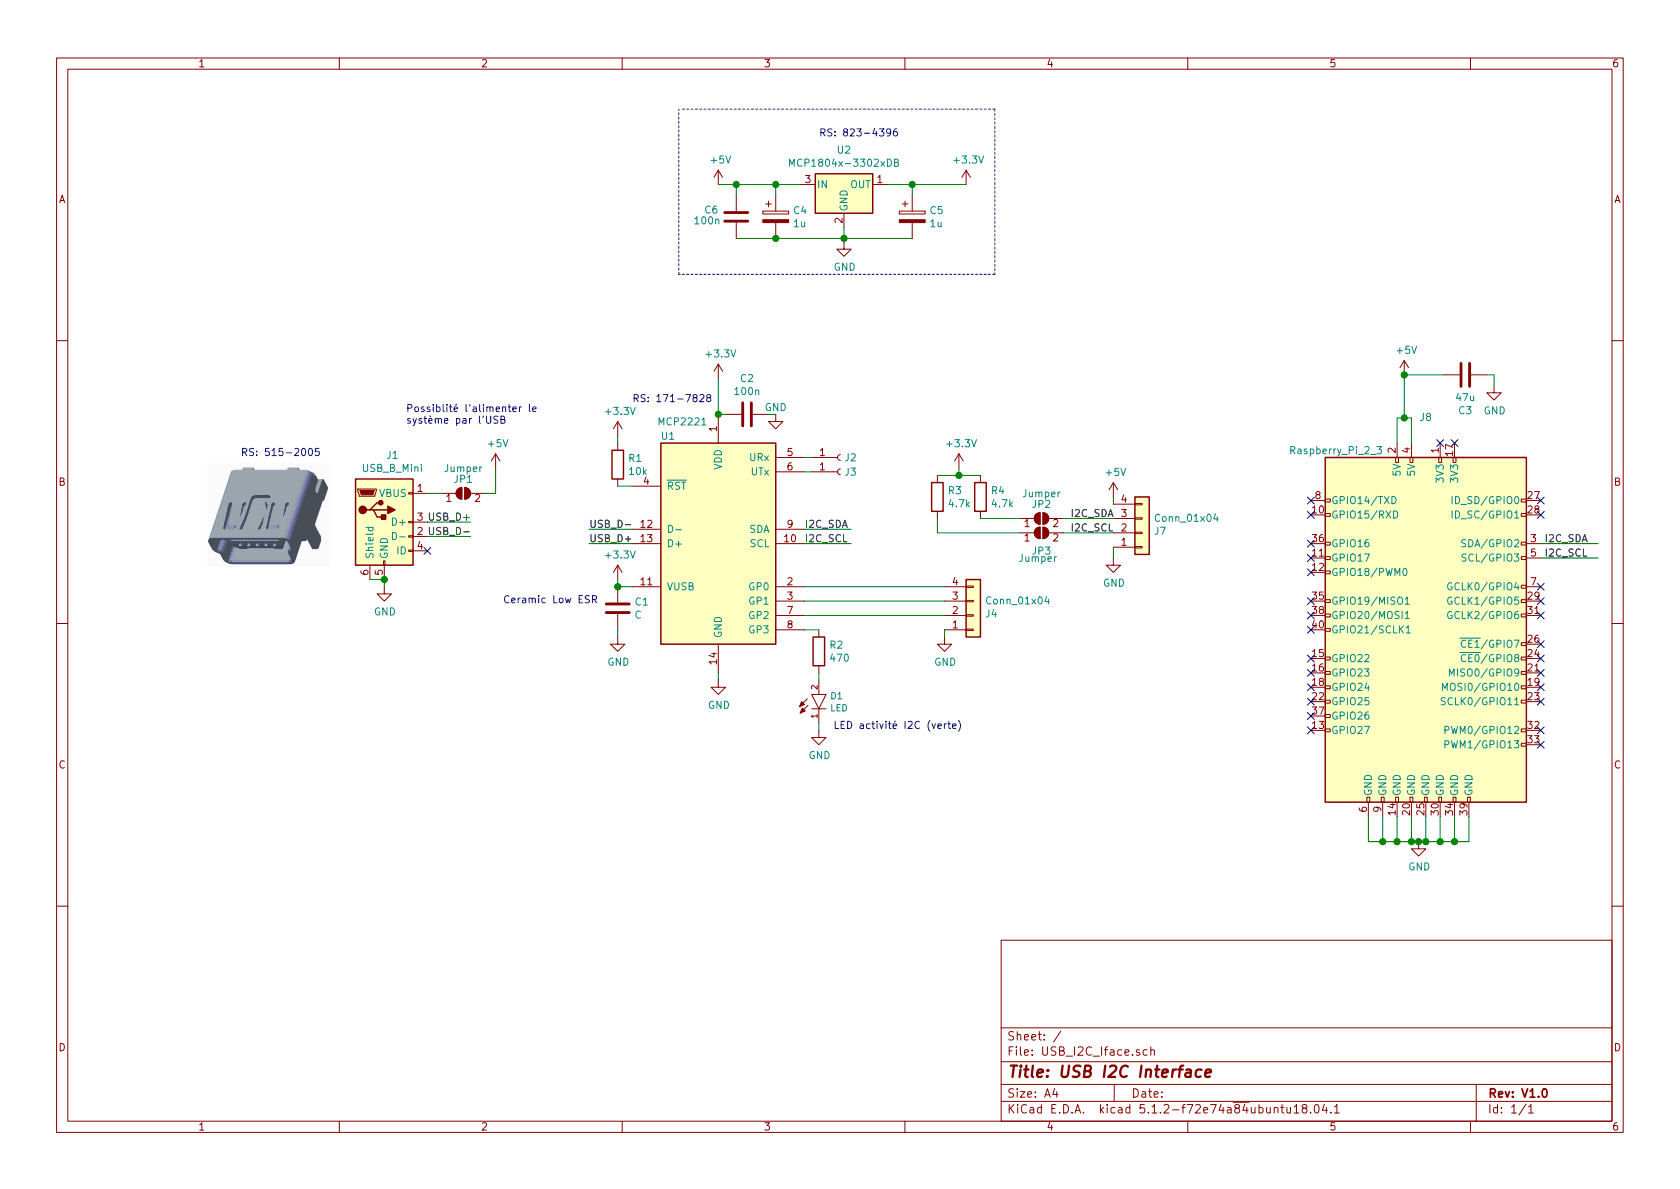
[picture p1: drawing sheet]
EESchema Schematic File Version 4
LIBS:USB_I2C_Iface-cache
EELAYER 29 0
EELAYER END
$Descr A4 11693 8268
encoding utf-8
Sheet 1 1
Title "USB I2C Interface"
Date ""
Rev "V1.0"
Comp ""
Comment1 ""
Comment2 ""
Comment3 ""
Comment4 ""
$EndDescr
$Comp
L CRLG-USB-Interfaces:MCP2221 U1
U 1 1
P 5000 3775
F 0 "U1" H 4650 4525 50  0000 C CNN
F 1 "MCP2221" H 4750 4625 50  0000 C CNN
F 2 "Package_DIP:DIP-14_W7.62mm" H 5000 2975 50  0001 C CNN
F 3 "" H 5000 2875 50  0001 C CNN
F 4 "MCP2221" H 4750 2825 50  0001 C CNN "MPN"
F 5 "Microchip" H 4725 2925 50  0001 C CNN "Manuf"
F 6 "Microchip MCP2221" H 4525 3000 50  0001 C CNN "BOM"
	1    5000 3775
	1    0    0    -1  
$EndComp
$Comp
L power:GND #PWR06
U 1 1
P 5000 4725
F 0 "#PWR06" H 5000 4475 50  0001 C CNN
F 1 "GND" H 5005 4552 50  0000 C CNN
F 2 "" H 5000 4725 50  0001 C CNN
F 3 "" H 5000 4725 50  0001 C CNN
	1    5000 4725
	1    0    0    -1  
$EndComp
$Comp
L CRLG-Passive:C C1
U 1 1
P 4300 4225
F 0 "C1" H 4415 4271 50  0000 L CNN
F 1 "C" H 4415 4180 50  0000 L CNN
F 2 "Capacitor_SMD:C_1206_3216Metric" H 4338 4075 50  0001 C CNN
F 3 "" H 4300 4225 50  0001 C CNN
	1    4300 4225
	1    0    0    -1  
$EndComp
$Comp
L CRLG-Passive:C C2
U 1 1
P 5200 2875
F 0 "C2" V 4948 2875 50  0000 C CNN
F 1 "100n" V 5039 2875 50  0000 C CNN
F 2 "Capacitor_SMD:C_1206_3216Metric" H 5238 2725 50  0001 C CNN
F 3 "" H 5200 2875 50  0001 C CNN
	1    5200 2875
	0    1    1    0   
$EndComp
$Comp
L power:GND #PWR07
U 1 1
P 5400 2875
F 0 "#PWR07" H 5400 2625 50  0001 C CNN
F 1 "GND" H 5400 2925 50  0000 C CNN
F 2 "" H 5400 2875 50  0001 C CNN
F 3 "" H 5400 2875 50  0001 C CNN
	1    5400 2875
	1    0    0    -1  
$EndComp
$Comp
L CRLG-Passive:R R1
U 1 1
P 4300 3225
F 0 "R1" H 4370 3271 50  0000 L CNN
F 1 "10k" H 4370 3180 50  0000 L CNN
F 2 "Capacitor_SMD:C_1206_3216Metric" V 4230 3225 50  0001 C CNN
F 3 "" H 4300 3225 50  0001 C CNN
	1    4300 3225
	1    0    0    -1  
$EndComp
Wire Wire Line
	5000 2875 5050 2875
Wire Wire Line
	5350 2875 5400 2875
Wire Wire Line
	5000 4675 5000 4725
$Comp
L power:GND #PWR04
U 1 1
P 4300 4425
F 0 "#PWR04" H 4300 4175 50  0001 C CNN
F 1 "GND" H 4305 4252 50  0000 C CNN
F 2 "" H 4300 4425 50  0001 C CNN
F 3 "" H 4300 4425 50  0001 C CNN
	1    4300 4425
	1    0    0    -1  
$EndComp
Wire Wire Line
	4300 4075 4400 4075
Wire Wire Line
	4300 4425 4300 4375
Wire Wire Line
	4400 3375 4300 3375
Wire Wire Line
	4300 3075 4300 3025
Wire Wire Line
	5000 2625 5000 2875
Connection ~ 5000 2875
Text Label 5600 3675 0    50   ~ 0
I2C_SDA
Text Label 5600 3775 0    50   ~ 0
I2C_SCL
$Comp
L Connector:USB_B_Mini J1
U 1 1
P 2675 3625
F 0 "J1" H 2732 4092 50  0000 C CNN
F 1 "USB_B_Mini" H 2732 4001 50  0000 C CNN
F 2 "USB:USB_Mini-B_Molex-548190519" H 2825 3575 50  0001 C CNN
F 3 "~" H 2825 3575 50  0001 C CNN
	1    2675 3625
	1    0    0    -1  
$EndComp
$Comp
L CRLG-Passive:R R2
U 1 1
P 5700 4525
F 0 "R2" H 5770 4571 50  0000 L CNN
F 1 "470" H 5770 4480 50  0000 L CNN
F 2 "Capacitor_SMD:C_1206_3216Metric" V 5630 4525 50  0001 C CNN
F 3 "" H 5700 4525 50  0001 C CNN
	1    5700 4525
	1    0    0    -1  
$EndComp
$Comp
L CRLG-Passive:LED D1
U 1 1
P 5700 4825
F 0 "D1" H 5777 4817 45  0000 L CNN
F 1 "LED" H 5777 4733 45  0000 L CNN
F 2 "Capacitor_SMD:C_1206_3216Metric" V 5500 4825 20  0001 C CNN
F 3 "" H 5700 4825 50  0001 C CNN
	1    5700 4825
	1    0    0    -1  
$EndComp
$Comp
L power:GND #PWR08
U 1 1
P 5700 5075
F 0 "#PWR08" H 5700 4825 50  0001 C CNN
F 1 "GND" H 5705 4902 50  0000 C CNN
F 2 "" H 5700 5075 50  0001 C CNN
F 3 "" H 5700 5075 50  0001 C CNN
	1    5700 5075
	1    0    0    -1  
$EndComp
Wire Wire Line
	5600 4375 5700 4375
Wire Wire Line
	5700 4675 5700 4725
Wire Wire Line
	5700 5025 5700 5075
Text Notes 5800 5075 0    50   ~ 0
LED activité I2C (verte)
NoConn ~ 2975 3825
Text Label 4100 3675 0    50   ~ 0
USB_D-
Wire Wire Line
	4400 3675 4100 3675
Wire Wire Line
	4400 3775 4100 3775
Text Label 4100 3775 0    50   ~ 0
USB_D+
Wire Wire Line
	2975 3625 3275 3625
Wire Wire Line
	2975 3725 3275 3725
Text Label 2975 3625 0    50   ~ 0
USB_D+
Text Label 2975 3725 0    50   ~ 0
USB_D-
$Comp
L power:GND #PWR01
U 1 1
P 2675 4075
F 0 "#PWR01" H 2675 3825 50  0001 C CNN
F 1 "GND" H 2680 3902 50  0000 C CNN
F 2 "" H 2675 4075 50  0001 C CNN
F 3 "" H 2675 4075 50  0001 C CNN
	1    2675 4075
	1    0    0    -1  
$EndComp
Wire Wire Line
	2575 4025 2675 4025
Wire Wire Line
	2675 4075 2675 4025
Connection ~ 2675 4025
$Comp
L power:+5V #PWR02
U 1 1
P 3450 3250
F 0 "#PWR02" H 3450 3100 50  0001 C CNN
F 1 "+5V" H 3465 3423 50  0000 C CNN
F 2 "" H 3450 3250 50  0001 C CNN
F 3 "" H 3450 3250 50  0001 C CNN
	1    3450 3250
	1    0    0    -1  
$EndComp
$Comp
L Jumper:SolderJumper_2_Open JP1
U 1 1
P 3225 3425
F 0 "JP1" H 3225 3525 50  0000 C CNN
F 1 "Jumper" H 3225 3600 50  0000 C CNN
F 2 "Connector_PinHeader_2.54mm:PinHeader_1x02_P2.54mm_Vertical" H 3225 3425 50  0001 C CNN
F 3 "~" H 3225 3425 50  0001 C CNN
	1    3225 3425
	1    0    0    -1  
$EndComp
Wire Wire Line
	2975 3425 3075 3425
Wire Wire Line
	3375 3425 3450 3425
Wire Wire Line
	3450 3425 3450 3250
$Comp
L Connector:Conn_01x01_Female J2
U 1 1
P 5850 3175
F 0 "J2" H 5875 3175 50  0000 L CNN
F 1 "Conn_01x01_Female" H 5878 3110 50  0001 L CNN
F 2 "TestPoint:TestPoint_THTPad_D1.5mm_Drill0.7mm" H 5850 3175 50  0001 C CNN
F 3 "~" H 5850 3175 50  0001 C CNN
	1    5850 3175
	1    0    0    -1  
$EndComp
$Comp
L Connector:Conn_01x01_Female J3
U 1 1
P 5850 3275
F 0 "J3" H 5875 3275 50  0000 L CNN
F 1 "Conn_01x01_Female" H 5878 3210 50  0001 L CNN
F 2 "TestPoint:TestPoint_THTPad_D1.5mm_Drill0.7mm" H 5850 3275 50  0001 C CNN
F 3 "~" H 5850 3275 50  0001 C CNN
	1    5850 3275
	1    0    0    -1  
$EndComp
Wire Wire Line
	5600 3175 5650 3175
Wire Wire Line
	5600 3275 5650 3275
$Comp
L CRLG-Passive:R R4
U 1 1
P 6825 3450
F 0 "R4" H 6895 3496 50  0000 L CNN
F 1 "4.7k" H 6895 3405 50  0000 L CNN
F 2 "Capacitor_SMD:C_1206_3216Metric" V 6755 3450 50  0001 C CNN
F 3 "" H 6825 3450 50  0001 C CNN
	1    6825 3450
	1    0    0    -1  
$EndComp
$Comp
L CRLG-Passive:R R3
U 1 1
P 6525 3450
F 0 "R3" H 6595 3496 50  0000 L CNN
F 1 "4.7k" H 6595 3405 50  0000 L CNN
F 2 "Capacitor_SMD:C_1206_3216Metric" V 6455 3450 50  0001 C CNN
F 3 "" H 6525 3450 50  0001 C CNN
	1    6525 3450
	1    0    0    -1  
$EndComp
Wire Wire Line
	6525 3700 6525 3600
Wire Wire Line
	5600 3675 5925 3675
Wire Wire Line
	5600 3775 5925 3775
$Comp
L Connector:Raspberry_Pi_2_3 J8
U 1 1
P 9925 4375
F 0 "J8" H 9925 5856 50  0000 C CNN
F 1 "Raspberry_Pi_2_3" H 9300 5625 50  0000 C CNN
F 2 "Connector_PinSocket_2.54mm:PinSocket_2x20_P2.54mm_Vertical" H 9925 4375 50  0001 C CNN
F 3 "https://www.raspberrypi.org/documentation/hardware/raspberrypi/schematics/rpi_SCH_3bplus_1p0_reduced.pdf" H 9925 4375 50  0001 C CNN
	1    9925 4375
	1    0    0    -1  
$EndComp
Text Notes 2825 2950 0    50   ~ 0
Possiblité l'alimenter le  \nsystème par l'USB
NoConn ~ 9125 3475
NoConn ~ 9125 3575
NoConn ~ 10725 3475
NoConn ~ 10725 3575
NoConn ~ 9125 3775
NoConn ~ 9125 3875
NoConn ~ 9125 3975
NoConn ~ 9125 4175
NoConn ~ 9125 4275
NoConn ~ 9125 4375
NoConn ~ 9125 4575
NoConn ~ 9125 4675
NoConn ~ 9125 4775
NoConn ~ 9125 4875
NoConn ~ 9125 4975
NoConn ~ 9125 5075
NoConn ~ 10725 5175
NoConn ~ 10725 5075
NoConn ~ 10725 4875
NoConn ~ 10725 4775
NoConn ~ 10725 4675
NoConn ~ 10725 4575
NoConn ~ 10725 4475
NoConn ~ 10725 4275
NoConn ~ 10725 4175
NoConn ~ 10725 4075
$Comp
L power:GND #PWR012
U 1 1
P 9875 5850
F 0 "#PWR012" H 9875 5600 50  0001 C CNN
F 1 "GND" H 9880 5677 50  0000 C CNN
F 2 "" H 9875 5850 50  0001 C CNN
F 3 "" H 9875 5850 50  0001 C CNN
	1    9875 5850
	1    0    0    -1  
$EndComp
Wire Wire Line
	9525 5675 9525 5850
Wire Wire Line
	9525 5850 9625 5850
Wire Wire Line
	9625 5675 9625 5850
Connection ~ 9625 5850
Wire Wire Line
	9625 5850 9725 5850
Wire Wire Line
	9725 5675 9725 5850
Connection ~ 9725 5850
Wire Wire Line
	9725 5850 9825 5850
Wire Wire Line
	9825 5675 9825 5850
Connection ~ 9825 5850
Wire Wire Line
	9825 5850 9875 5850
Wire Wire Line
	10225 5675 10225 5850
Wire Wire Line
	10225 5850 10125 5850
Connection ~ 9875 5850
Wire Wire Line
	10125 5675 10125 5850
Connection ~ 10125 5850
Wire Wire Line
	10125 5850 10025 5850
Wire Wire Line
	10025 5675 10025 5850
Connection ~ 10025 5850
Wire Wire Line
	10025 5850 9925 5850
Wire Wire Line
	9925 5675 9925 5850
Connection ~ 9925 5850
Wire Wire Line
	9925 5850 9875 5850
$Comp
L power:+5V #PWR011
U 1 1
P 9775 2600
F 0 "#PWR011" H 9775 2450 50  0001 C CNN
F 1 "+5V" H 9790 2773 50  0000 C CNN
F 2 "" H 9775 2600 50  0001 C CNN
F 3 "" H 9775 2600 50  0001 C CNN
	1    9775 2600
	1    0    0    -1  
$EndComp
$Comp
L CRLG-Passive:C C3
U 1 1
P 10200 2600
F 0 "C3" V 9948 2600 50  0000 C CNN
F 1 "47u" V 10039 2600 50  0000 C CNN
F 2 "Capacitor_SMD:C_1206_3216Metric" H 10238 2450 50  0001 C CNN
F 3 "" H 10200 2600 50  0001 C CNN
	1    10200 2600
	0    -1   -1   0   
$EndComp
Wire Wire Line
	9775 2600 9775 2900
Wire Wire Line
	10050 2600 9775 2600
Connection ~ 9775 2600
Wire Wire Line
	9775 2900 9725 2900
Wire Wire Line
	9725 2900 9725 3075
Wire Wire Line
	9825 3075 9825 2900
Wire Wire Line
	9825 2900 9775 2900
Connection ~ 9775 2900
$Comp
L power:GND #PWR013
U 1 1
P 10400 2675
F 0 "#PWR013" H 10400 2425 50  0001 C CNN
F 1 "GND" H 10405 2502 50  0000 C CNN
F 2 "" H 10400 2675 50  0001 C CNN
F 3 "" H 10400 2675 50  0001 C CNN
	1    10400 2675
	1    0    0    -1  
$EndComp
Wire Wire Line
	10350 2600 10400 2600
Wire Wire Line
	10400 2600 10400 2675
$Comp
L Regulator_Linear:MCP1804x-3302xDB U2
U 1 1
P 5875 1275
F 0 "U2" H 5875 1517 50  0000 C CNN
F 1 "MCP1804x-3302xDB" H 5875 1426 50  0000 C CNN
F 2 "Package_TO_SOT_SMD:SOT-223-3_TabPin2" H 5875 1475 50  0001 C CNN
F 3 "http://ww1.microchip.com/downloads/en/DeviceDoc/20002200D.pdf" H 5875 1275 50  0001 C CNN
	1    5875 1275
	1    0    0    -1  
$EndComp
$Comp
L CRLG-Passive:CP C4
U 1 1
P 5400 1500
F 0 "C4" H 5518 1546 50  0000 L CNN
F 1 "1u" H 5518 1455 50  0000 L CNN
F 2 "Capacitor_SMD:C_1206_3216Metric" H 5438 1350 50  0001 C CNN
F 3 "" H 5400 1500 50  0001 C CNN
	1    5400 1500
	1    0    0    -1  
$EndComp
$Comp
L CRLG-Passive:CP C5
U 1 1
P 6350 1500
F 0 "C5" H 6468 1546 50  0000 L CNN
F 1 "1u" H 6468 1455 50  0000 L CNN
F 2 "Capacitor_SMD:C_1206_3216Metric" H 6388 1350 50  0001 C CNN
F 3 "" H 6350 1500 50  0001 C CNN
	1    6350 1500
	1    0    0    -1  
$EndComp
Text Notes 5700 950  0    50   ~ 0
RS: 823-4396
$Comp
L power:GND #PWR015
U 1 1
P 5875 1675
F 0 "#PWR015" H 5875 1425 50  0001 C CNN
F 1 "GND" H 5880 1502 50  0000 C CNN
F 2 "" H 5875 1675 50  0001 C CNN
F 3 "" H 5875 1675 50  0001 C CNN
	1    5875 1675
	1    0    0    -1  
$EndComp
Wire Wire Line
	5875 1675 5875 1650
Connection ~ 5875 1650
Wire Wire Line
	5875 1650 6350 1650
Wire Wire Line
	5875 1575 5875 1650
Wire Wire Line
	5400 1350 5400 1275
Wire Wire Line
	5400 1275 5575 1275
Wire Wire Line
	6175 1275 6350 1275
Wire Wire Line
	6350 1275 6350 1350
Connection ~ 5400 1275
Wire Wire Line
	6350 1275 6725 1275
Connection ~ 6350 1275
$Comp
L power:+5V #PWR014
U 1 1
P 5000 1275
F 0 "#PWR014" H 5000 1125 50  0001 C CNN
F 1 "+5V" H 5015 1448 50  0000 C CNN
F 2 "" H 5000 1275 50  0001 C CNN
F 3 "" H 5000 1275 50  0001 C CNN
	1    5000 1275
	1    0    0    -1  
$EndComp
$Comp
L power:+3.3V #PWR016
U 1 1
P 6725 1275
F 0 "#PWR016" H 6725 1125 50  0001 C CNN
F 1 "+3.3V" H 6740 1448 50  0000 C CNN
F 2 "" H 6725 1275 50  0001 C CNN
F 3 "" H 6725 1275 50  0001 C CNN
	1    6725 1275
	1    0    0    -1  
$EndComp
$Comp
L power:+3.3V #PWR0101
U 1 1
P 6675 3250
F 0 "#PWR0101" H 6675 3100 50  0001 C CNN
F 1 "+3.3V" H 6690 3423 50  0000 C CNN
F 2 "" H 6675 3250 50  0001 C CNN
F 3 "" H 6675 3250 50  0001 C CNN
	1    6675 3250
	1    0    0    -1  
$EndComp
Wire Wire Line
	6525 3300 6675 3300
Wire Wire Line
	6675 3250 6675 3300
Connection ~ 6675 3300
Wire Wire Line
	6675 3300 6825 3300
$Comp
L power:+3.3V #PWR0102
U 1 1
P 5000 2625
F 0 "#PWR0102" H 5000 2475 50  0001 C CNN
F 1 "+3.3V" H 5015 2798 50  0000 C CNN
F 2 "" H 5000 2625 50  0001 C CNN
F 3 "" H 5000 2625 50  0001 C CNN
	1    5000 2625
	1    0    0    -1  
$EndComp
$Comp
L power:+3.3V #PWR0103
U 1 1
P 4300 3025
F 0 "#PWR0103" H 4300 2875 50  0001 C CNN
F 1 "+3.3V" H 4315 3198 50  0000 C CNN
F 2 "" H 4300 3025 50  0001 C CNN
F 3 "" H 4300 3025 50  0001 C CNN
	1    4300 3025
	1    0    0    -1  
$EndComp
$Comp
L power:+3.3V #PWR0104
U 1 1
P 4300 4025
F 0 "#PWR0104" H 4300 3875 50  0001 C CNN
F 1 "+3.3V" H 4315 4198 50  0000 C CNN
F 2 "" H 4300 4025 50  0001 C CNN
F 3 "" H 4300 4025 50  0001 C CNN
	1    4300 4025
	1    0    0    -1  
$EndComp
Wire Wire Line
	4300 4025 4300 4075
Connection ~ 4300 4075
Text Notes 3500 4200 0    50   ~ 0
Ceramic Low ESR
$Comp
L CRLG-Passive:C C6
U 1 1
P 5125 1500
F 0 "C6" H 4900 1550 50  0000 L CNN
F 1 "100n" H 4825 1475 50  0000 L CNN
F 2 "Capacitor_SMD:C_1206_3216Metric" H 5163 1350 50  0001 C CNN
F 3 "" H 5125 1500 50  0001 C CNN
	1    5125 1500
	1    0    0    -1  
$EndComp
Wire Wire Line
	5400 1650 5875 1650
Wire Wire Line
	5000 1275 5125 1275
Wire Wire Line
	5125 1650 5400 1650
Connection ~ 5400 1650
Wire Wire Line
	5125 1350 5125 1275
Connection ~ 5125 1275
Wire Wire Line
	5125 1275 5400 1275
NoConn ~ 10025 3075
NoConn ~ 10125 3075
Wire Wire Line
	10725 3775 11125 3775
Wire Wire Line
	10725 3875 11125 3875
Text Label 10750 3775 0    50   ~ 0
I2C_SDA
Text Label 10750 3875 0    50   ~ 0
I2C_SCL
Wire Notes Line
	4750 750  6925 750 
Wire Notes Line
	6925 750  6925 1900
Wire Notes Line
	6925 1900 4725 1900
Wire Notes Line
	4725 1900 4725 750 
$Comp
L CRLG-Connectors:Conn_01x04 J4
U 1 1
P 6775 4275
F 0 "J4" H 6855 4267 50  0000 L CNN
F 1 "Conn_01x04" H 6855 4176 50  0000 L CNN
F 2 "Connector_Molex:Molex_KK-254_AE-6410-04A_1x04_P2.54mm_Vertical" H 6775 4275 50  0001 C CNN
F 3 "" H 6775 4275 50  0001 C CNN
	1    6775 4275
	1    0    0    1   
$EndComp
$Comp
L power:GND #PWR03
U 1 1
P 6575 4425
F 0 "#PWR03" H 6575 4175 50  0001 C CNN
F 1 "GND" H 6580 4252 50  0000 C CNN
F 2 "" H 6575 4425 50  0001 C CNN
F 3 "" H 6575 4425 50  0001 C CNN
	1    6575 4425
	1    0    0    -1  
$EndComp
Wire Wire Line
	5600 4075 6575 4075
Wire Wire Line
	5600 4175 6575 4175
Wire Wire Line
	5600 4275 6575 4275
Wire Wire Line
	6575 4375 6575 4425
Text Notes 1675 3175 0    50   ~ 0
RS: 515-2005
Text Notes 4400 2800 0    50   ~ 0
RS: 171-7828
Text Label 7450 3600 0    50   ~ 0
I2C_SDA
$Comp
L CRLG-Connectors:Conn_01x04 J7
U 1 1
P 7950 3700
F 0 "J7" H 8030 3692 50  0000 L CNN
F 1 "Conn_01x04" H 8030 3601 50  0000 L CNN
F 2 "Connector_Molex:Molex_KK-254_AE-6410-04A_1x04_P2.54mm_Vertical" H 7950 3700 50  0001 C CNN
F 3 "" H 7950 3700 50  0001 C CNN
	1    7950 3700
	1    0    0    1   
$EndComp
Wire Wire Line
	7750 3800 7750 3875
Wire Wire Line
	7750 3450 7750 3500
$Comp
L power:+5V #PWR09
U 1 1
P 7750 3450
F 0 "#PWR09" H 7750 3300 50  0001 C CNN
F 1 "+5V" H 7765 3623 50  0000 C CNN
F 2 "" H 7750 3450 50  0001 C CNN
F 3 "" H 7750 3450 50  0001 C CNN
	1    7750 3450
	1    0    0    -1  
$EndComp
$Comp
L power:GND #PWR010
U 1 1
P 7750 3875
F 0 "#PWR010" H 7750 3625 50  0001 C CNN
F 1 "GND" H 7755 3702 50  0000 C CNN
F 2 "" H 7750 3875 50  0001 C CNN
F 3 "" H 7750 3875 50  0001 C CNN
	1    7750 3875
	1    0    0    -1  
$EndComp
$Comp
L Jumper:SolderJumper_2_Open JP2
U 1 1
P 7250 3600
F 0 "JP2" H 7250 3700 50  0000 C CNN
F 1 "Jumper" H 7250 3775 50  0000 C CNN
F 2 "Connector_PinHeader_2.54mm:PinHeader_1x02_P2.54mm_Vertical" H 7250 3600 50  0001 C CNN
F 3 "~" H 7250 3600 50  0001 C CNN
	1    7250 3600
	1    0    0    -1  
$EndComp
Wire Wire Line
	7750 3600 7400 3600
Wire Wire Line
	7750 3700 7400 3700
Text Label 7450 3700 0    50   ~ 0
I2C_SCL
$Comp
L Jumper:SolderJumper_2_Open JP3
U 1 1
P 7250 3700
F 0 "JP3" H 7250 3575 50  0000 C CNN
F 1 "Jumper" H 7225 3525 50  0000 C CNN
F 2 "Connector_PinHeader_2.54mm:PinHeader_1x02_P2.54mm_Vertical" H 7250 3700 50  0001 C CNN
F 3 "~" H 7250 3700 50  0001 C CNN
	1    7250 3700
	1    0    0    -1  
$EndComp
Wire Wire Line
	6825 3600 7100 3600
Wire Wire Line
	7100 3700 6525 3700
$EndSCHEMATC
